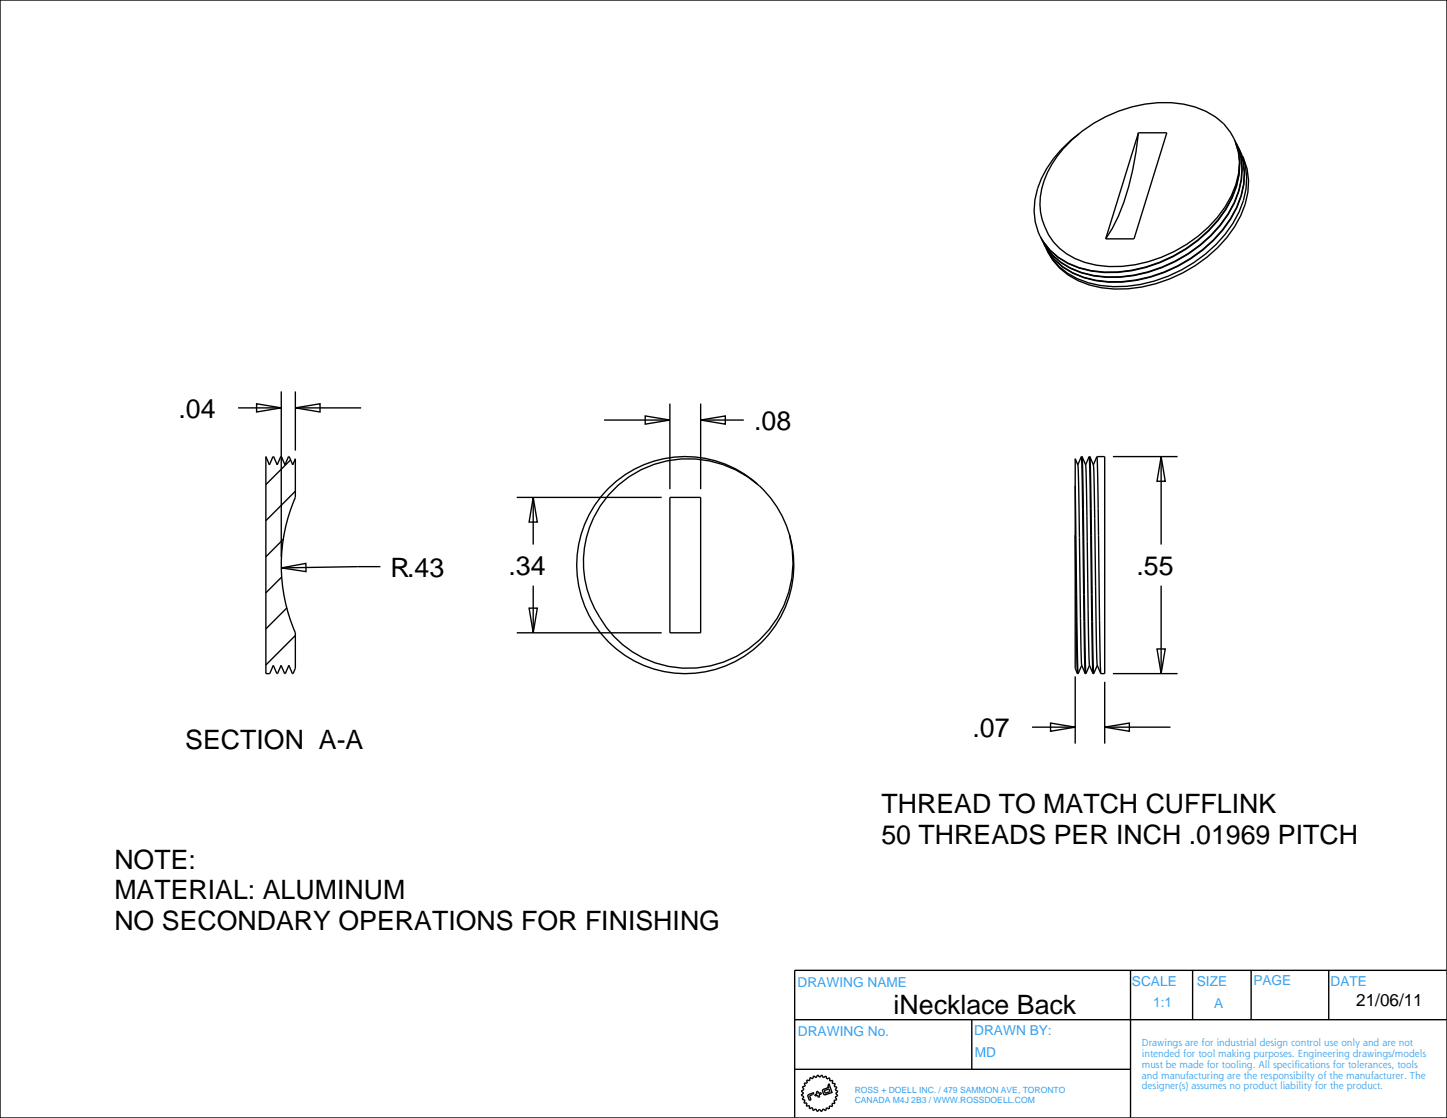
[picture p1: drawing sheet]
<svg xmlns="http://www.w3.org/2000/svg" width="279mm" height="216mm" viewBox="0 0 279 216" stroke-linecap="round" stroke-linejoin="round" font-family="sans-serif">
<g fill="none" stroke="#000" stroke-width=".26">
<path d="M0 0h279.4v215.9h-279.4zM207.1 26.9a26.4 26.4 0 0 1 21.4-6.8 12.6 12.6 0 0 1 10 7.2 13.6 13.6 0 0 1-1.9 12.7 26.6 26.6 0 0 1-22.5 11.5 13.7 13.7 0 0 1-11.6-6.2 12.4 12.4 0 0 1-.2-12 21.1 21.1 0 0 1 4.8-6.4zM208.3 25.9a20.8 20.8 0 0 0-8.5 12.7 11.5 11.5 0 0 0 8.6 13.1 24.1 24.1 0 0 0 18.2-2.3 24.3 24.3 0 0 0 12.2-13.6l.4-2.2 .1-2.3M238.4 27.2a12.2 12.2 0 0 1 .8 9.7 23.7 23.7 0 0 1-12.3 13.5 24.7 24.7 0 0 1-18.1 2.2 12 12 0 0 1-7.8-6.7M238.6 27.6a14.4 14.4 0 0 1-1.9 12.9 27.5 27.5 0 0 1-23.5 12.1 14.3 14.3 0 0 1-11.9-6.2M238.7 27.6a13.2 13.2 0 0 1-.3 11.6 26.7 26.7 0 0 1-19.5 14 18.6 18.6 0 0 1-14.1-2.5l-1.6-1.4-1.4-1.9M238.9 28.2a12.2 12.2 0 0 1 .7 9.6 23.7 23.7 0 0 1-12.2 13.6 24.7 24.7 0 0 1-18.2 2.1 12.7 12.7 0 0 1-6.9-5M239.1 28.6a13.2 13.2 0 0 1-.3 11.5 26.7 26.7 0 0 1-19.3 14 18.7 18.7 0 0 1-14.2-2.5 11.1 11.1 0 0 1-3.8-4.7M239.4 29.1a12.2 12.2 0 0 1 .7 9.6 23.6 23.6 0 0 1-12 13.4 25 25 0 0 1-18 2.5 12.1 12.1 0 0 1-8.1-6.7M239.9 30.2a12.9 12.9 0 0 1-.3 11.4 26.6 26.6 0 0 1-19.1 13.8 19.3 19.3 0 0 1-14.2-2.3l-1.7-1.3-1.3-1.6-1-1.5M46 78.8h8.3M49.5 78l4.8 .8-4.8 .8z"/>
<path d="M54.3 75.6v31.9M57 78.8l4.8-.8v1.6zM57 75.6v11.4M57 78.8h12.7M129.3 77.9v16.6M135.3 77.9v16.6M51.3 88.2l.7 1.6 .7-1.6h.1l.7 1.6 .7-1.6h.1l.7 1.6 .7-1.6h.1l.7 1.6 .5-1.2v7.5a32.8 32.8 0 0 0 0 26.1v6.9l-.4 1h-.1l-.7-1.6-.7 1.6h-.1l-.7-1.6-.7 1.6h-.1l-.7-1.6-.7 1.6h-.8zM56.1 88.8l-4.8 4.8M57 94.9l-5.7 5.7M99.8 96.1h28M103 96.1l.8 4.7h-1.6zM103 96.1v9.1"/>
<path d="M116.6 81.1h12.7M124.6 80.3l4.7 .8-4.7 .8zM135.3 81.1l4.8-.8v1.6zM135.3 81.1h8.3M146.2 93.5a21 21 0 0 0-34.2 10.7 21 21 0 0 0 25.5 25.3 21 21 0 0 0 10.4-34.4 20.2 20.2 0 0 0-24.6-4.2 20.2 20.2 0 0 0-9.9 22.9 21.2 21.2 0 0 0 13.1 14.2 20.4 20.4 0 0 0 26-24.7M207.6 93.8l.6 36.3M208.1 89.8l.7 36.8a5.5 5.5 0 0 0 .7 3.5M208.1 89.8l-.5-1.2v40.5l.4 1M208.8 88.2l-.7 1.6M208.8 88.2l.7 41.9M208.9 88.2h.1M208.9 88.2l.8 41.9 .7-1.6"/>
<path d="M208.9 88.2a5.6 5.6 0 0 1 .8 3.8l.6 34.9a4.9 4.9 0 0 0 .7 3.2M209.6 89.8l.7-1.6 .7 41.9M210.4 88.2h.1M210.4 88.2l.8 41.9 .7-1.6M210.4 88.2l.7 1.6M211.1 89.8l.7-1.6 .7 41.9M211.1 89.8l.7 37.4a4.5 4.5 0 0 0 .7 2.9M211.9 88.2h1.4v41.9M214.9 88.2h12.5M224.2 88.2l.8 4.7h-1.6zM224.2 88.2v17M54.3 109.7l4.8-.9v1.6z"/>
<path d="M54.4 111.4l-3.1 3.1M54.7 104.1l-3.4 3.4M55.4 117.4l-4.1 4.1M73.4 109.4l-19.1 .3M102.2 117.4h1.6l-.8 4.8zM103 113.1v9.1M207.6 103.3l.4 26.8M224.2 113.1v17M57 122.7l-5.7 5.7M99.8 122.2h28M202.8 139.6l4.8 .8-4.8 .8zM207.6 130.6v13"/>
<path d="M208 130.1h.1M208.2 130.1h.1M208.9 128.5l-.7 1.6M209.5 130.1h.1M211 130.1h.1M212.5 130.1h.1M213.3 131.7v11.9M214.9 130.1h12.5M223.4 125.3h1.6l-.8 4.8zM199.3 140.4h8.3M213.3 140.4l4.8-.8v1.6zM213.3 140.4h12.7"/>
<path d="M153.4 196.9h125.9M187.6 196.9v9.6M218.3 187.4v28.4M230.3 187.4v9.5M241.6 187.4v9.5M256.6 187.4v9.5M279.3 187.4h-125.9v28.4M153.4 206.5h64.9M155.8 208.6l.6 .1v-.6l.5 .2 .2-.5 .5 .3 .3-.5 .4 .4 .4-.4 .3 .5 .5-.3 .2 .6 .5-.3v.6l.6-.1-.1 .6 .6 .1-.2 .5 .5 .2-.3 .5 .5 .3-.5 .4 .5 .4-.5 .3 .3 .5-.6 .1 .2 .6h-.6l.1 .6-.5-.1-.1 .6-.5-.3-.2 .6-.5-.4-.3 .6-.4-.5-.4 .5-.3-.6-.5 .4-.1-.6-.6 .2v-.6l-.6 .1 .1-.6h-.6l.3-.6-.6-.1 .3-.5-.5-.3 .5-.4-.5-.4 .5-.3-.3-.5 .6-.2-.2-.5h.6zM156.1 211.4l1.1-.4-.3 .4-.6 .2 .3 .8-.3 .1-.3-.8zM157.6 210.8l.3-.1 .2 .4 .4-.1 .1 .2-.5 .2 .2 .4-.3 .1-.1-.4-.5 .2-.1-.3 .5-.1zM158.9 210.4l1.1-.4-.1-.3 .2-.4 .6 1.7-1.5 .4-.4-.7z"/>
<path d="M159.2 210.6l.9-.3 .1 .5-.9 .3z"/>
</g>
<!-- layer: 02___PRT_ALL_AXES -->
<path d="M219.8 25.6a49.8 49.8 0 0 1-5 18.5l-1.3 2M219.8 25.6h5.5l-6.3 20.5h-5.5M219.8 25.6l-6.3 20.5M129.3 96.1h6v26.1h-6zM208.8 88.2h.1M210.3 88.2h.1M211.8 88.2h.1M208.1 130.1h.1M209.6 130.1h.1M211.1 130.1h.1M212.6 130.1h.7" fill="none" stroke="#000" stroke-width=".26"/>
<g font-size="5.2">
<text x="34.5" y="80.8">.04</text>
<text x="145.6" y="83.1">.08</text>
<text x="75.4" y="111.4">R.43</text>
<text x="98.2" y="111.1">.34</text>
<text x="219.4" y="111.1">.55</text>
<text x="187.8" y="142.4">.07</text>
<text x="35.8" y="144.7">SECTION A-A</text>
<text x="170.2" y="157">THREAD TO MATCH CUFFLINK</text>
<text x="22.1" y="167.7">NOTE:</text>
<text x="170.2" y="162.9">50 THREADS PER INCH .01969 PITCH</text>
<text x="22.1" y="173.7">MATERIAL: ALUMINUM</text>
<text x="22.1" y="179.6">NO SECONDARY OPERATIONS FOR FINISHING</text>
<text x="172.6" y="195.9">iNecklace Back</text>
</g>
<text font-size="3.3" x="261.9" y="194.2">21/06/11</text>
<g font-size="2.6" fill="#34a0ef">
<text x="154" y="190.6">DRAWING NAME</text>
<text x="218.6" y="190.3">SCALE</text>
<text x="231.1" y="190.3">SIZE</text>
<text x="242" y="190.3">PAGE</text>
<text x="256.9" y="190.3">DATE</text>
<text x="222.7" y="194.6">1:1</text>
<text x="234.4" y="194.6">A</text>
<text x="154.1" y="200.1">DRAWING No.</text>
<text x="188.1" y="200">DRAWN BY:</text>
<text x="188.2" y="204.2">MD</text>
</g>
<g font-size="1.9" fill="#34a0ef">
<text x="220.5" y="202">Drawings are for industrial design control use only and are not</text>
<text x="220.5" y="204.1">intended for tool making purposes. Engineering drawings/models</text>
<text x="220.5" y="206.2">must be made for tooling. All specifications for tolerances, tools</text>
<text x="220.5" y="208.3">and manufacturing are the responsibilty of the manufacturer. The</text>
<text x="220.5" y="210.4">designer(s) assumes no product liability for the product.</text>
</g>
<g font-size="1.7" fill="#34a0ef">
<text x="165" y="211.1">ROSS + DOELL INC. / 479 SAMMON AVE, TORONTO</text>
<text x="165" y="213">CANADA M4J 2B3 / WWW.ROSSDOELL.COM</text>
</g>
</svg>
